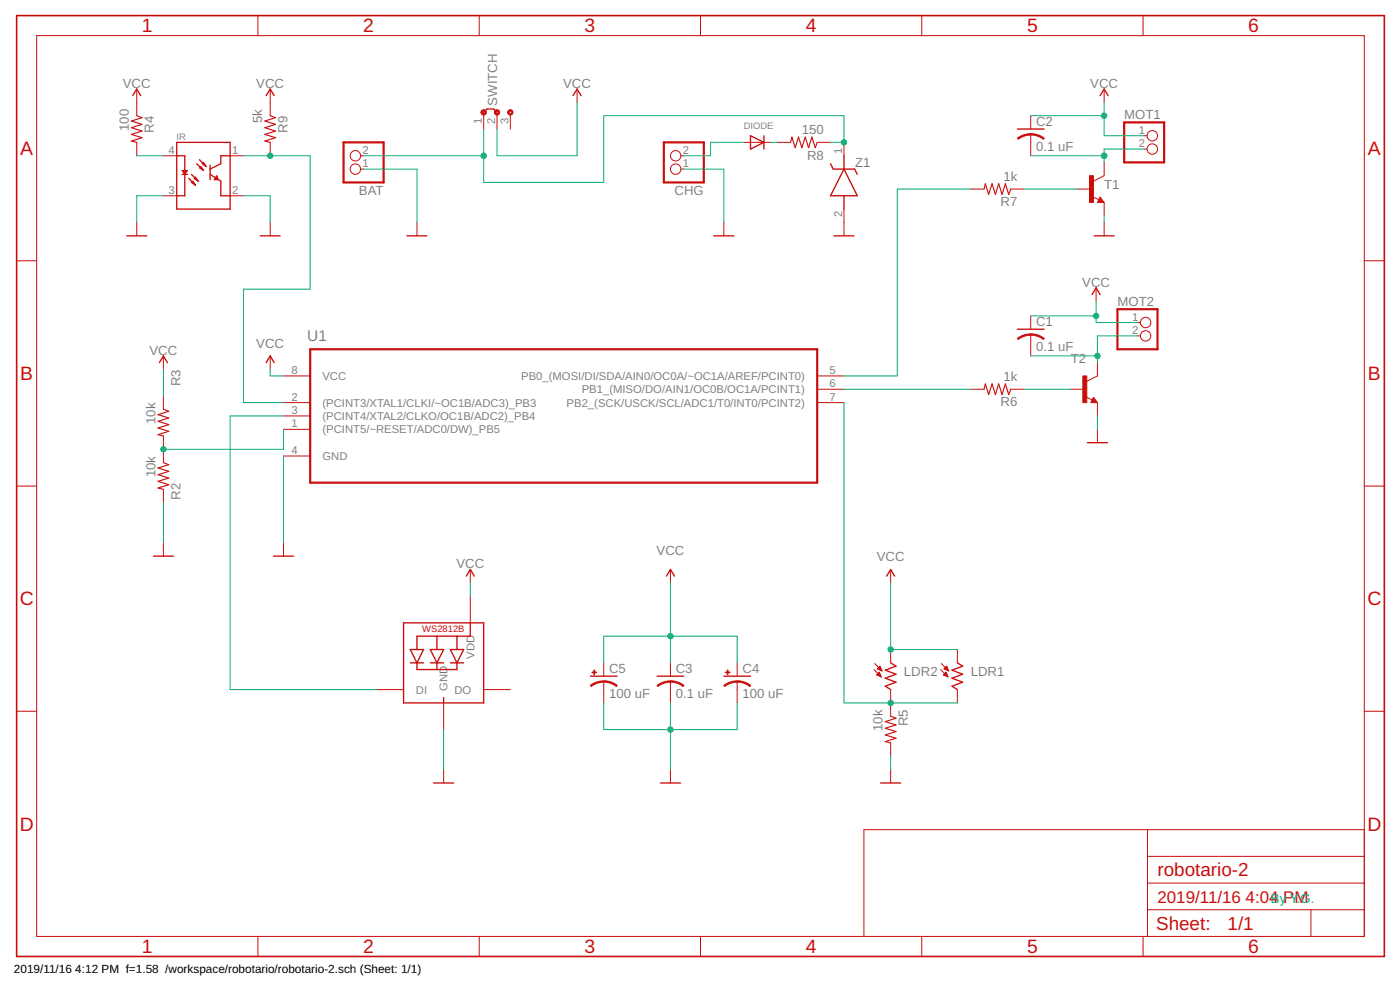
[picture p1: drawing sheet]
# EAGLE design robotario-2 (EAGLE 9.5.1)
FRAME1 (A4L-LOC): AUTHOR: Y.

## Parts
BAT  PINHD-1X2  [1X02]
C1  0.1 uF  C-US050-024X044  [C050-024X044]
C2  0.1 uF  C-US050-024X044  [C050-024X044]
C3  0.1 uF  C-US050-024X044  [C050-024X044]
C4  100 uF  CPOL-USE5-5  [E5-5]
C5  100 uF  CPOL-USE5-5  [E5-5]
CHG  PINHD-1X2  [1X02]
DIODE  DIODEDO-1N4148  [DO-1N4148]
IR  TCRT5000L  [XDCR_TCRT5000L]
LDR1  A1050_14  [T0-46-A10XX]
LDR2  A1050_14  [T0-46-A10XX]
LED2  WS2812B5050  [WS2812B]
MOT1  PINHD-1X2  [1X02]
MOT2  PINHD-1X2  [1X02]
R2  10k  R-US_0207/10  [0207/10]
R3  10k  R-US_0207/10  [0207/10]
R4  100  R-US_0207/10  [0207/10]
R5  10k  R-US_0207/10  [0207/10]
R6  1k  R-US_0207/10  [0207/10]
R7  1k  R-US_0207/10  [0207/10]
R8  150  R-US_0207/10  [0207/10]
R9  5k  R-US_0207/10  [0207/10]
SWITCH  J2X2MM  [04C]
T1  2N3904  [TO92]
T2  2N3904  [TO92]
U1  ATTINY85-20PU  [DIP254P762X533-8]
Z1  NZX4V3C  BZX55C10  [DIOAD950W60L350D150]

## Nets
GND: BAT.1 C3.2 C4.- C5.- CHG.1 IR.2(E) IR.3(C) LED2.3-GND(GND) R2.2 R5.2 T1.3(E) T2.3(E) U1.4(GND) Z1.2(A)
N$1: BAT.2 R8.1 SWITCH.1 Z1.1(K)
N$2: R6.1 T2.2(B)
N$3: R7.1 T1.2(B)
N$4: R2.1 R3.2 U1.1((PCINT5/~RESET/ADC0/DW)_PB5)
N$5: IR.1(CO) R9.2 U1.2((PCINT3/XTAL1/CLKI/~OC1B/ADC3)_PB3)
N$6: LDR1.2 LDR2.2 R5.1 U1.7(PB2_(SCK/USCK/SCL/ADC1/T0/INT0/PCINT2))
N$7: C2.2 MOT1.2 T1.1(C)
N$8: CHG.2 DIODE.A
N$9: LED2.4-DIN(DI) U1.3((PCINT4/XTAL2/CLKO/OC1B/ADC2)_PB4)
N$10: C1.2 MOT2.2 T2.1(C)
N$11: R7.2 U1.5(PB0_(MOSI/DI/SDA/AIN0/OC0A/~OC1A/AREF/PCINT0))
N$12: R6.2 U1.6(PB1_(MISO/DO/AIN1/OC0B/OC1A/PCINT1))
N$14: DIODE.C R8.2
N$15: IR.4(A) R4.2
VCC: C1.1 C2.1 C3.1 C4.+ C5.+ LDR1.1 LDR2.1 LED2.1-VDD(VDD) MOT1.1 MOT2.1 R3.1 R4.1 R9.1 SWITCH.2 U1.8(VCC)
Unconnected: LED2.2-DOUT(DO) SWITCH.3

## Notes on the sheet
- By Y.G.

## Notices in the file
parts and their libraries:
SparkFun-PowerSymbols: Licensing: Creative Commons ShareAlike 4.0 International - https://creativecommons.org/licenses/by-sa/4.0
